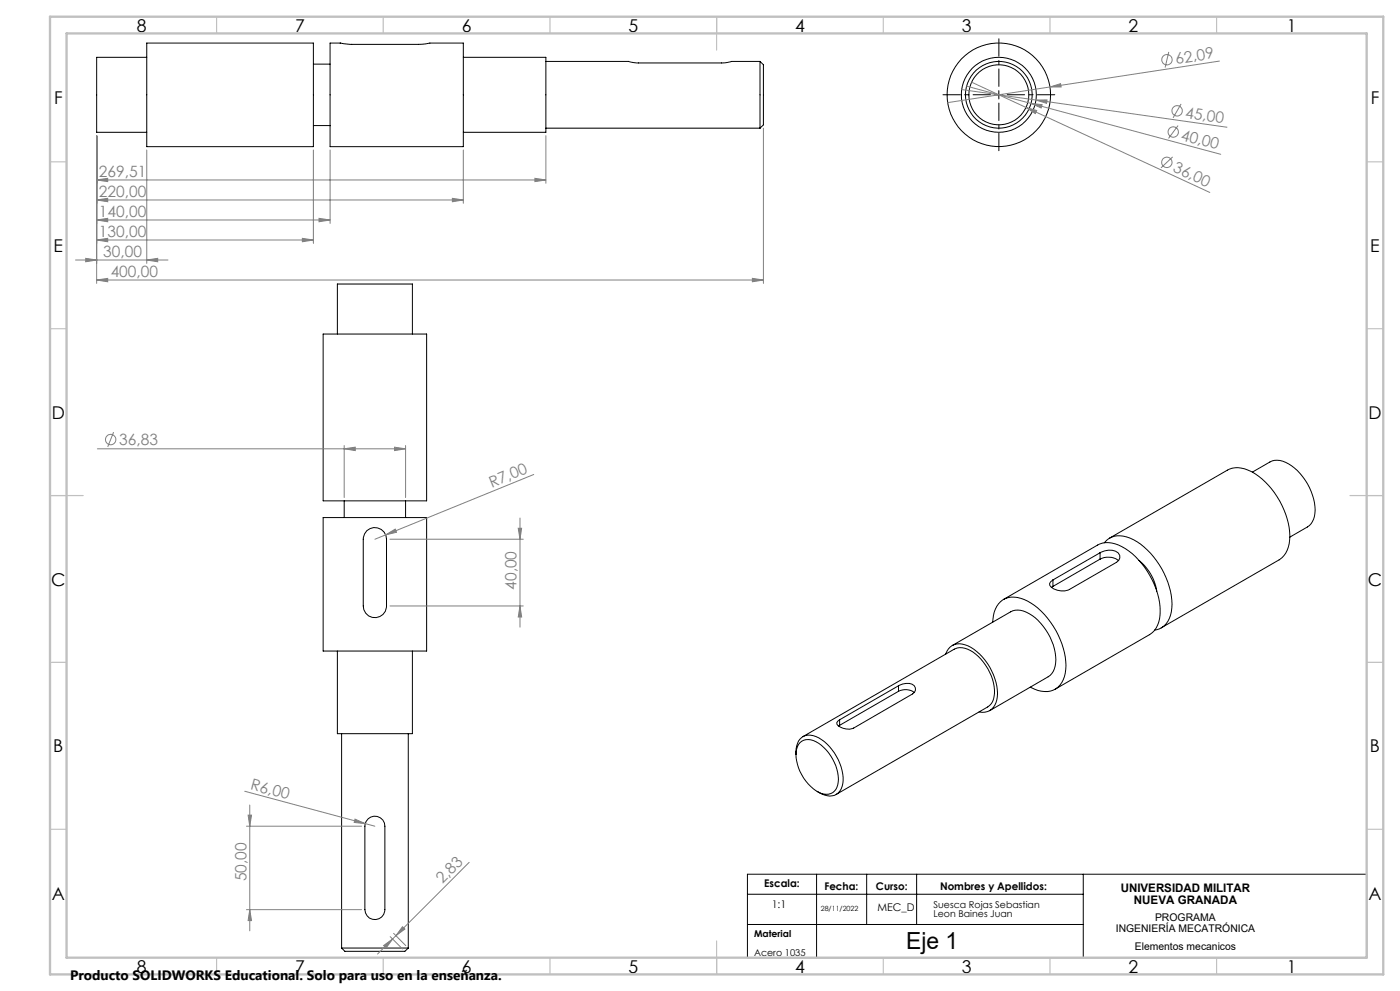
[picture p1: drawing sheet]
<svg xmlns="http://www.w3.org/2000/svg" width="420mm" height="297mm" viewBox="0 0 420 297" stroke-linecap="round" stroke-linejoin="round" font-family="sans-serif">
<g fill="none" stroke="#000" stroke-width=".3">
<path d="M44 12.9h50v31.1h-50zM44 17.2h-15v22.4h15M94 19.2h5M99 12.9h3.1l3 .4h20.4l3.4-.4h10.1v31.1h-40zM139 17.2h24.8v22.4h-24.8M163.8 18.4h24.8l2.5 .5h25.4l3-.5h8.5M228 18.4v20M228 18.4l1 1v18l-1 1M94 37.6h5M163.8 38.4h64.2M298.4 28.4h2.5M299.6 27.2v2.5"/>
<path d="M96.9 100.1h31.1v50h-31.1zM101.2 100.1v-15h22.5v15M96.9 155.1h31.1v40h-31.1zM103.3 150.1v5M110 159.1a3.5 3.5 0 0 1 3.8-.7 3.5 3.5 0 0 1 2.2 3.2v20a3.5 3.5 0 0 1-3.5 3.5 3.5 3.5 0 0 1-3.5-3.5v-20l.4-1.6zM121.7 150.1v5M375.7 141.5l5.3-3a6 6 0 0 1 6.5 1.1 16.8 16.8 0 0 1 6.8 15.1 5.1 5.1 0 0 1-2.1 3.2l-5.2 3.1M301 179.7l28.3-16.4a7.9 7.9 0 0 1 8.3 1.1 24.1 24.1 0 0 1 10.4 19.9 7.1 7.1 0 0 1-3.2 5.9l-28.3 16.3M315.9 175.8l-.5 .3M315.9 173.8v2M330 165.7a5 5 0 0 1 5.5 0 1.75 1.75 0 0 1-.5 2.8l-14.2 8.2a5.1 5.1 0 0 1-5.9-1.3v-.5l1-1.1M330 167.6a5.3 5.3 0 0 1 5.6 .4"/>
<path d="M330 165.7l-14.1 8.1M330 167.6l-14.1 8.2M330 165.7v1.9M331.3 162.7a6.1 6.1 0 0 1 7.8-1.4 23.5 23.5 0 0 1 12.1 15.9 11.9 11.9 0 0 1-1.4 9.7 5.2 5.2 0 0 1-3.4 1.9M332.8 161.3l35.4-20.4a8.7 8.7 0 0 1 9.3 1.8 24 24 0 0 1 9.4 19.2 7.2 7.2 0 0 1-3.1 5.9l-35.4 20.4M341.7 168a14.8 14.8 0 0 1 5.3 9.2M101.2 195.1v24.8h22.5v-24.8M283.7 196a4.4 4.4 0 0 1 6.7-2.4 16.6 16.6 0 0 1 8.6 16.1 4.2 4.2 0 0 1-5.3 3.7M285.7 193.5l17.5-10.1a6.1 6.1 0 0 1 6.5 1.1 16.8 16.8 0 0 1 6.8 15.1 4.7 4.7 0 0 1-2.1 3.2l-17.5 10.2M297.8 186.4a7 7 0 0 1 4.6-7.3 11.6 11.6 0 0 1 10 4.1 23.9 23.9 0 0 1 7.3 17.4 6.3 6.3 0 0 1-6.3 6.7 9.4 9.4 0 0 1-4.3-1.4M102.5 219.9v64.2M122.5 219.9v64.2"/>
<path d="M251.9 217.4l-.3 .2M251.9 215.7v1.7M269.6 205.5a4.3 4.3 0 0 1 4.6 0 1.57 1.57 0 0 1-.4 2.5l-17.7 10.2a4.6 4.6 0 0 1-5-1.2l.2-.9 .6-.4M269.6 207.2a4.4 4.4 0 0 1 4.7 .4M269.6 205.5l-17.7 10.2M269.6 207.2l-17.7 10.2M269.6 205.5v1.7M238.8 226.2a5.1 5.1 0 0 1 3-5.8 8.6 8.6 0 0 1 7.8 4.3 13.5 13.5 0 0 1 3 11 3.8 3.8 0 0 1-5.3 2.6l-2.2-1.1M240 222.6a4.4 4.4 0 0 1 5.6 .1 13.4 13.4 0 0 1 5.7 12.5 3.6 3.6 0 0 1-5.7 2.2 13.8 13.8 0 0 1-6.8-12.1l.5-1.6zM240.9 220.8l45.4-26.2a5.4 5.4 0 0 1 5.6 .8 15.2 15.2 0 0 1 6.3 13.3 4.1 4.1 0 0 1-1.9 3.2l-45.4 26.2M110.5 245.4a2.99 2.99 0 0 1 3.2-.5 2.99 2.99 0 0 1 1.8 2.7v25a3 3 0 0 1-3 3 3 3 0 0 1-3-3v-25l.3-1.4zM224.2 262h185.8v25h-185.8z"/>
<path d="M224.2 268h100.8M224.2 277.1h100.8M245 262v25M260 262v15.1M275 262v15.1M325 262v25M102.5 284.1h20M102.5 284.1l1 1h18l1-1"/>
<circle cx="299.6" cy="28.4" r="10"/>
<circle cx="299.6" cy="28.4" r="11.3"/>
<circle cx="299.6" cy="28.4" r="9"/>
<circle cx="299.7" cy="28.4" r="15.5"/>
</g>
<g fill="none" stroke="#808080" stroke-width=".3">
<path d="M350.6 15.6l-1.1 4.6M365.8 18.3l-50.8 7.8M229 38.4v46.5M288.5 26.8l79.6 11.3M290 25.8l19.3 5.2M291.5 24.6l16.3 7.6M307.8 32.2l3.2 .9-.4 .9zM307.8 32.2l55.1 25.5M309.3 31l3.3 .4-.3 .9zM309.3 31l56.9 15.2M310.8 30l3.3-.1-.1 1.1zM315 26.1l3.2-1 .1 1z"/>
<path d="M315 26.1l-30.7 4.7M353.4 37.6l-2.8 3.9M354.3 31.1l-2.4 4.2M29 59.9l3.3-.5v1.1zM29 53.9l3.3-.5v1zM29 40.7v44.2M29 59.9h110M29 53.9h134.8M44 44.9v34M94 44.9v28.1M99 44.9v22.1M135.7 59.4l3.3 .5-3.3 .6z"/>
<path d="M139 44.9v16M160.5 53.4l3.3 .5-3.3 .5zM163.8 40.7v14.2M351.8 47l-3.5 3.3M22.6 77.9h27.8M25.7 77.4l3.3 .5-3.3 .6zM29 71.9l3.3-.5v1.1zM29 65.9l3.3-.5v1.1zM29 71.9h65M29 65.9h70M44 77.9l3.3-.5v1.1zM90.7 71.4l3.3 .5-3.3 .6z"/>
<path d="M95.7 65.4l3.3 .5-3.3 .6zM29 83.9l3.3-.5v1.1zM29 83.9h200M225.7 83.4l3.3 .5-3.3 .6zM29.2 134.5h92.5M34.1 129.5l-1.8 4.4M103.3 134.5l3.3-.5v1zM103.3 133.5v15.6M118.4 134l3.3 .5-3.3 .5zM121.7 133.5v15.6M155.5 158.3h1l-.5 3.3zM156 155.3v32.7"/>
<path d="M160.1 142.2l-44.4 18.1M115.7 160.3l2.9-1.7 .4 .9zM115.7 160.3l-3.2 1.3M117 161.6h40M117 181.6h40M156 181.6l.5 3.3h-1zM73.4 237.1l39.1 10.5M73.9 247.6h34.6M74.4 244.3h1.1l-.6 3.3zM74.9 241.3v37.7M106.5 245.5l3.1 1.3-3.3-.3zM140.8 258.4l-27.5 27.5"/>
<path d="M73.9 272.6h34.6M74.9 272.6l.6 3.3h-1.1zM118.1 279.7l3.6 3.7M120.8 277.7l.7 .7-2.7 2zM115.1 283.4l2.7-2-2 2.7zM117.1 280.7l3.7 3.7"/>
<circle cx="350.1" cy="17.9" r="1.55"/>
<circle cx="352" cy="39.6" r="1.55"/>
<circle cx="353.1" cy="33.2" r="1.55"/>
<circle cx="350.1" cy="48.7" r="1.56"/>
<circle cx="33.2" cy="131.7" r="1.56"/>
</g>
<path d="M297.2 28.4h-14.3M299.7 25.9v-14.3M299.7 30.9v14.3M302.2 28.4h14.2" fill="none" stroke="#000" stroke-width=".3" stroke-dasharray="15.2 1.3 1.3 1.3" stroke-dashoffset="10"/>
<g fill="none" stroke="#c0c0c0" stroke-width=".35">
<path d="M65 5v5M115 5v5M165 5v5M215 5v10M265 5v5M315 5v5M365 5v5M15 48.5h5M410 48.5h5M15 98.5h5M410 98.5h5M15 148.5h10"/>
<path d="M405 148.5h10M15 198.5h5M410 198.5h5M15 248.5h5M410 248.5h5M65 287v5M115 287v5M165 287v5M215 282v10M265 287v5M315 287v5M365 287v5"/>
</g>
<path d="M15 5h400v287h-400zM20 10h390v277h-390z" fill="none" stroke="#c0c0c0" stroke-width=".7"/>
<g fill="#808080">
<path d="M106.5 245.5l3.1 1.3-3.3-.3z"/>
<path d="M315 26.1l3.2-1 .1 1z"/>
<path d="M115.7 160.3l2.9-1.7 .4 .9z"/>
<path d="M307.8 32.2l3.2 .9-.4 .9z"/>
<path d="M309.3 31l3.3 .4-.3 .9z"/>
<path d="M310.8 30l3.3-.1-.1 1.1z"/>
<path d="M118.4 134l3.3 .5-3.3 .5zM103.3 134.5l3.3-.5v1z"/>
<path d="M29 83.9l3.3-.5v1.1zM225.7 83.4l3.3 .5-3.3 .6zM25.7 77.4l3.3 .5-3.3 .6zM44 77.9l3.3-.5v1.1zM29 71.9l3.3-.5v1.1zM90.7 71.4l3.3 .5-3.3 .6zM29 65.9l3.3-.5v1.1zM95.7 65.4l3.3 .5-3.3 .6zM29 59.9l3.3-.5v1.1zM135.7 59.4l3.3 .5-3.3 .6zM29 53.9l3.3-.5v1zM160.5 53.4l3.3 .5-3.3 .5z"/>
<path d="M115.1 283.4l2.7-2-2 2.7zM120.8 277.7l.7 .7-2.7 2z"/>
<path d="M74.4 244.3h1.1l-.6 3.3zM74.9 272.6l.6 3.3h-1.1zM155.5 158.3h1l-.5 3.3zM156 181.6l.5 3.3h-1z"/>
</g>
<text font-size="7.1" x="271.9" y="284.3">Eje 1</text>
<g font-size="5.3">
<text x="41" y="9.5">8</text>
<text x="88.5" y="9.5">7</text>
<text x="138.5" y="9.5">6</text>
<text x="188.5" y="9.5">5</text>
<text x="238.5" y="9.5">4</text>
<text x="288.5" y="9.5">3</text>
<text x="338.5" y="9.5">2</text>
<text x="386" y="9.5">1</text>
<text x="16.2" y="31.2">F</text>
<text x="411.2" y="31.2">F</text>
<text x="16.1" y="75.5">E</text>
<text x="411.1" y="75.5">E</text>
<text x="15.5" y="125.5">D</text>
<text x="410.5" y="125.5">D</text>
<text x="15.4" y="175.5">C</text>
<text x="410.4" y="175.5">C</text>
<text x="16" y="225.5">B</text>
<text x="411" y="225.5">B</text>
<text x="15.5" y="269.7">A</text>
<text x="410.5" y="269.7">A</text>
<text x="41" y="291.5">8</text>
<text x="88.5" y="291.5">7</text>
<text x="138.5" y="291.5">6</text>
<text x="188.5" y="291.5">5</text>
<text x="238.5" y="291.5">4</text>
<text x="288.5" y="291.5">3</text>
<text x="338.5" y="291.5">2</text>
<text x="386" y="291.5">1</text>
</g>
<g font-size="4.7" fill="#808080">
<text x="352.9" y="19.2" transform="rotate(-9 352.9 19.2)">62,09</text>
<text x="355.5" y="35.3" transform="rotate(8 355.5 35.3)">45,00</text>
<text x="354" y="41.9" transform="rotate(15 354 41.9)">40,00</text>
<text x="29.7" y="52.9">269,51</text>
<text x="351.7" y="51.3" transform="rotate(25 351.7 51.3)">36,00</text>
<text x="29.7" y="58.9">220,00</text>
<text x="29.7" y="64.9">140,00</text>
<text x="29.7" y="70.9">130,00</text>
<text x="31" y="76.9">30,00</text>
<text x="33.2" y="82.9">400,00</text>
<text x="35.8" y="133.4">36,83</text>
<text x="147.6" y="146.2" transform="rotate(-22 147.6 146.2)">R7,00</text>
<text x="155" y="176.7" transform="rotate(-90 155 176.7)">40,00</text>
<text x="75" y="236.5" transform="rotate(15 75 236.5)">R6,00</text>
<text x="73.9" y="264.1" transform="rotate(-90 73.9 264.1)">50,00</text>
<text x="132.7" y="265" transform="rotate(-45 132.7 265)">2,83</text>
</g>
<text font-size="4.1" x="21" y="293.7">Producto SOLIDWORKS Educational. Solo para uso en la enseñanza.</text>
<g font-size="3.5">
<text x="336.2" y="267.3">UNIVERSIDAD MILITAR</text>
<text x="340.2" y="270.8">NUEVA GRANADA</text>
</g>
<g font-size="3.2">
<text x="229.3" y="265.9">Escala:</text>
<text x="247.3" y="266.7">Fecha:</text>
<text x="262.8" y="266.7">Curso:</text>
<text x="282" y="266.7">Nombres y Apellidos:</text>
<text x="231.5" y="272.1">1:1</text>
<text x="263.2" y="272.9">MEC_D</text>
<text x="334.7" y="279.2">INGENIERÍA MECATRÓNICA</text>
<text x="346.5" y="276.1">PROGRAMA</text>
<text x="340.4" y="284.6">Elementos mecanicos</text>
</g>
<g font-size="2.8">
<text x="280.1" y="272">Suesca Rojas Sebastian</text>
<text x="280.1" y="274.9">Leon Baines Juan</text>
<text x="226.2" y="280.7">Material</text>
<text x="226.2" y="286.4">Acero 1035</text>
</g>
<text font-size="2.1" x="246.2" y="272.9">28/11/2022</text>
</svg>
